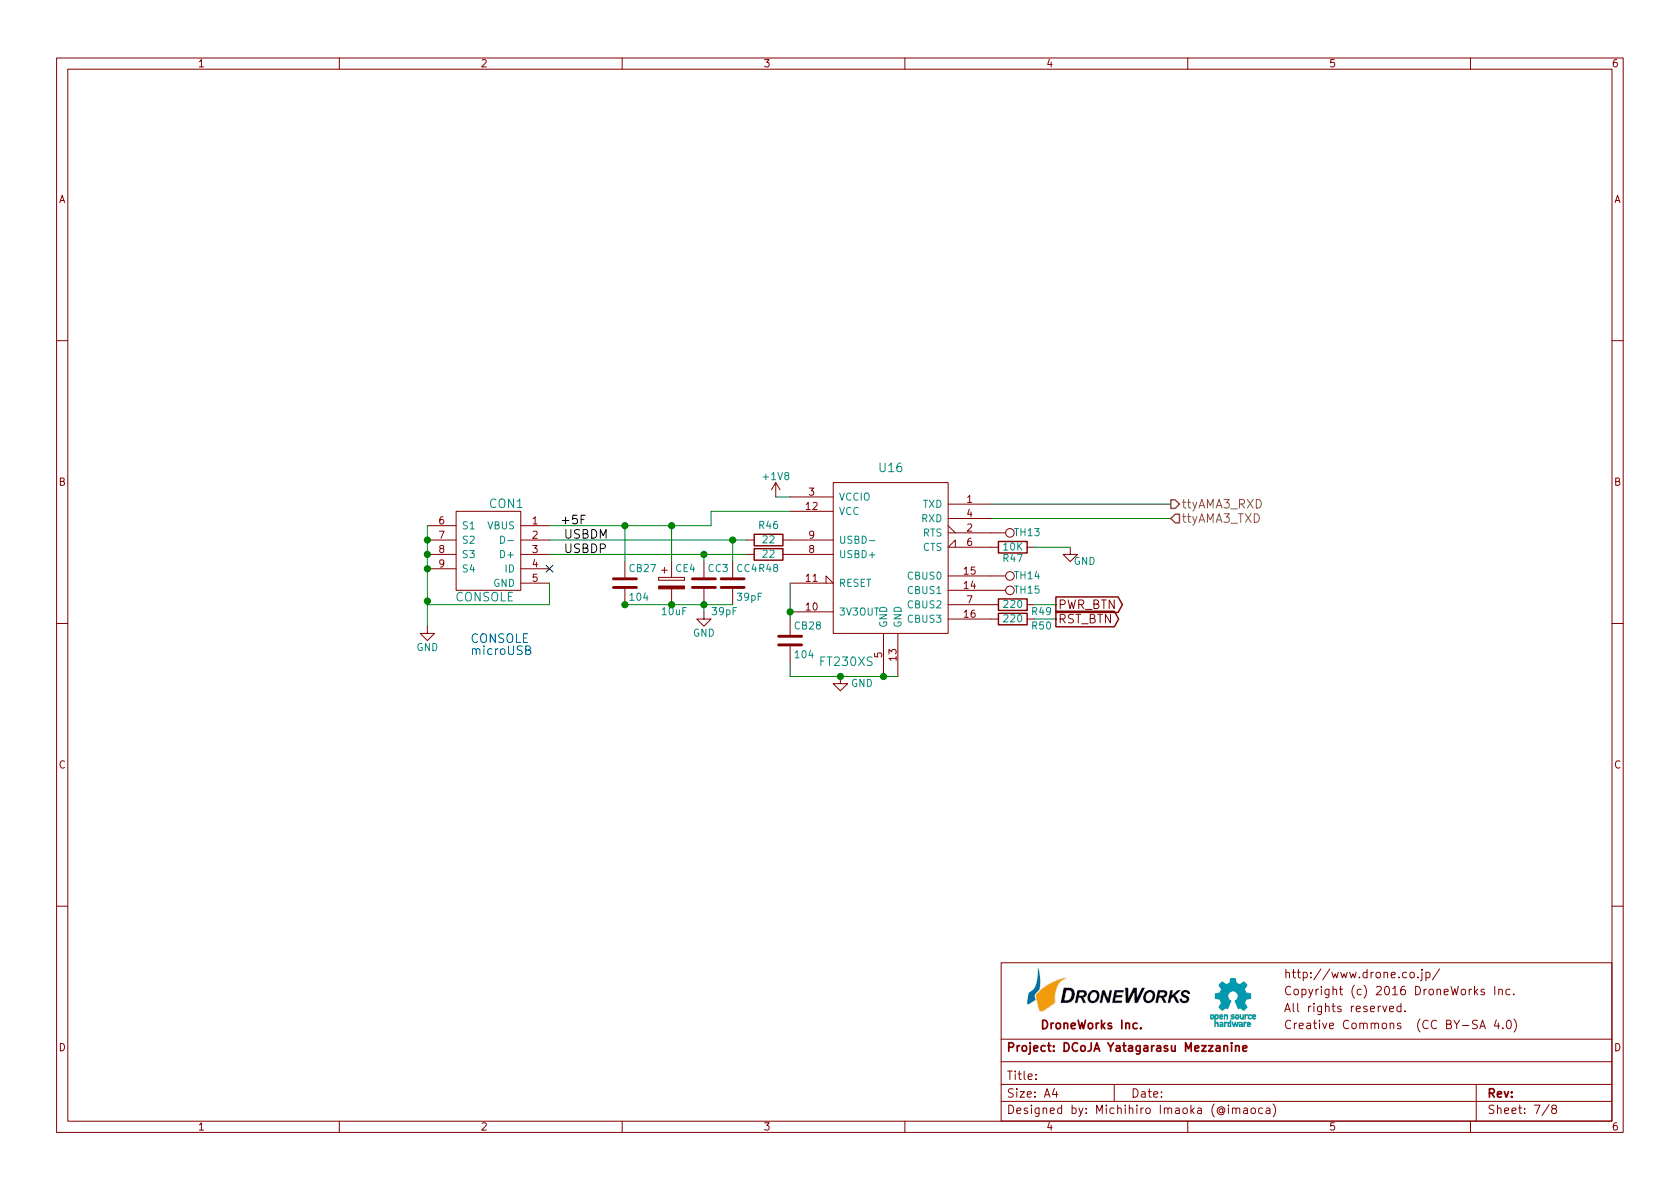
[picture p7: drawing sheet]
EESchema Schematic File Version 2
LIBS:yatagarasu
LIBS:power
LIBS:device
LIBS:transistors
LIBS:conn
LIBS:linear
LIBS:regul
LIBS:74xx
LIBS:cmos4000
LIBS:adc-dac
LIBS:memory
LIBS:xilinx
LIBS:microcontrollers
LIBS:dsp
LIBS:microchip
LIBS:analog_switches
LIBS:motorola
LIBS:texas
LIBS:intel
LIBS:audio
LIBS:interface
LIBS:digital-audio
LIBS:philips
LIBS:display
LIBS:cypress
LIBS:siliconi
LIBS:opto
LIBS:atmel
LIBS:contrib
LIBS:valves
LIBS:yatagarasu-cache
EELAYER 25 0
EELAYER END
$Descr A4 11693 8268
encoding utf-8
Sheet 7 8
Title ""
Date ""
Rev ""
Comp ""
Comment1 ""
Comment2 ""
Comment3 ""
Comment4 ""
$EndDescr
$Comp
L microUSB-B CON1
U 1 1
P 2375 2550
F 0 "CON1" H 2225 3000 60  0000 C CNN
F 1 "CONSOLE" H 2375 2350 60  0000 C CNN
F 2 "Sensors:USB_MICRO_B_ST-USB-001E" H 2475 2550 60  0001 C CNN
F 3 "" H 2475 2550 60  0000 C CNN
F 4 "320010015" H 2375 2550 60  0001 C CNN "Seeed SKU"
F 5 "SUNTECH" H 2375 2550 60  0001 C CNN "manf"
F 6 "ST-USB-001E" H 2375 2550 60  0001 C CNN "manf#"
	1    2375 2550
	-1   0    0    -1  
$EndComp
$Comp
L GND #PWR095
U 1 1
P 1975 2950
F 0 "#PWR095" H 1975 2700 50  0001 C CNN
F 1 "GND" H 1975 2800 50  0000 C CNN
F 2 "" H 1975 2950 60  0000 C CNN
F 3 "" H 1975 2950 60  0000 C CNN
	1    1975 2950
	1    0    0    -1  
$EndComp
$Comp
L R R46
U 1 1
P 4350 2350
F 0 "R46" V 4250 2350 50  0000 C CNN
F 1 "22" V 4350 2350 50  0000 C CNN
F 2 "Resistors_SMD:R_0603_HandSoldering" V 4280 2350 30  0001 C CNN
F 3 "" H 4350 2350 30  0000 C CNN
F 4 "301010289" H 4350 2350 60  0001 C CNN "Seeed SKU"
F 5 "Yageo" H 4350 2350 60  0001 C CNN "manf"
F 6 "RC0603JR-0722L" H 4350 2350 60  0001 C CNN "manf#"
	1    4350 2350
	0    1    1    0   
$EndComp
$Comp
L R R48
U 1 1
P 4350 2450
F 0 "R48" V 4450 2450 50  0000 C CNN
F 1 "22" V 4350 2450 50  0000 C CNN
F 2 "Resistors_SMD:R_0603_HandSoldering" V 4280 2450 30  0001 C CNN
F 3 "" H 4350 2450 30  0000 C CNN
F 4 "301010289" H 4400 -900 60  0001 C CNN "Seeed SKU"
F 5 "Yageo" H 4400 -900 60  0001 C CNN "manf"
F 6 "RC0603JR-0722L" H 4400 -900 60  0001 C CNN "manf#"
	1    4350 2450
	0    1    1    0   
$EndComp
$Comp
L C CC4
U 1 1
P 4100 2650
F 0 "CC4" H 4125 2750 50  0000 L CNN
F 1 "39pF" H 4125 2550 50  0000 L CNN
F 2 "Capacitors_SMD:C_0603" H 4138 2500 30  0001 C CNN
F 3 "" H 4100 2650 60  0000 C CNN
F 4 "302010126" H 4400 -900 60  0001 C CNN "Seeed SKU"
F 5 "Yageo" H 4400 -900 60  0001 C CNN "manf"
F 6 "CC0603JRNPO9BN390" H 4400 -900 60  0001 C CNN "manf#"
	1    4100 2650
	1    0    0    -1  
$EndComp
$Comp
L C CC3
U 1 1
P 3900 2650
F 0 "CC3" H 3925 2750 50  0000 L CNN
F 1 "39pF" H 3950 2450 50  0000 L CNN
F 2 "Capacitors_SMD:C_0603" H 3938 2500 30  0001 C CNN
F 3 "" H 3900 2650 60  0000 C CNN
F 4 "302010126" H 4400 -900 60  0001 C CNN "Seeed SKU"
F 5 "Yageo" H 4400 -900 60  0001 C CNN "manf"
F 6 "CC0603JRNPO9BN390" H 4400 -900 60  0001 C CNN "manf#"
	1    3900 2650
	1    0    0    -1  
$EndComp
$Comp
L GND #PWR096
U 1 1
P 3900 2850
F 0 "#PWR096" H 3900 2600 50  0001 C CNN
F 1 "GND" H 3900 2700 50  0000 C CNN
F 2 "" H 3900 2850 60  0000 C CNN
F 3 "" H 3900 2850 60  0000 C CNN
	1    3900 2850
	1    0    0    -1  
$EndComp
$Comp
L C CB28
U 1 1
P 4500 3050
F 0 "CB28" H 4525 3150 50  0000 L CNN
F 1 "104" H 4525 2950 50  0000 L CNN
F 2 "Capacitors_SMD:C_0603" H 4538 2900 30  0001 C CNN
F 3 "" H 4500 3050 60  0000 C CNN
F 4 "302010138" H 4400 -900 60  0001 C CNN "Seeed SKU"
F 5 "Yageo" H 4400 -900 60  0001 C CNN "manf"
F 6 "CC0603KRX7R9BB104" H 4400 -900 60  0001 C CNN "manf#"
	1    4500 3050
	1    0    0    -1  
$EndComp
$Comp
L R R47
U 1 1
P 6050 2400
F 0 "R47" V 6130 2400 50  0000 C CNN
F 1 "10K" V 6050 2400 50  0000 C CNN
F 2 "Resistors_SMD:R_0603_HandSoldering" V 5980 2400 30  0001 C CNN
F 3 "" H 6050 2400 30  0000 C CNN
F 4 "301010299" H 4400 -900 60  0001 C CNN "Seeed SKU"
F 5 "Yageo" H 4400 -900 60  0001 C CNN "manf"
F 6 "RC0603FR-0710KL" H 4400 -900 60  0001 C CNN "manf#"
	1    6050 2400
	0    1    1    0   
$EndComp
$Comp
L GND #PWR097
U 1 1
P 6450 2400
F 0 "#PWR097" H 6450 2150 50  0001 C CNN
F 1 "GND" H 6550 2300 50  0000 C CNN
F 2 "" H 6450 2400 60  0000 C CNN
F 3 "" H 6450 2400 60  0000 C CNN
	1    6450 2400
	1    0    0    -1  
$EndComp
Text Notes 2275 3150 0    60   ~ 0
CONSOLE \nmicroUSB
NoConn ~ 2825 2550
$Comp
L FT230XS U16
U 1 1
P 5200 2800
F 0 "U16" H 5200 3750 60  0000 C CNN
F 1 "FT230XS" H 4700 2400 60  0000 L CNN
F 2 "Housings_SSOP:SSOP-16_3.9x4.9mm_Pitch0.635mm" H 5200 3650 60  0001 C CNN
F 3 "" H 5200 2950 60  0000 C CNN
F 4 "310070030" H 4400 -900 60  0001 C CNN "Seeed SKU"
F 5 "FTDI" H 4400 -900 60  0001 C CNN "manf"
F 6 "FT230XS-R" H 4400 -900 60  0001 C CNN "manf#"
	1    5200 2800
	1    0    0    -1  
$EndComp
Text GLabel 6350 2800 2    60   Output ~ 0
PWR_BTN
Text GLabel 6350 2900 2    60   Output ~ 0
RST_BTN
$Comp
L R R49
U 1 1
P 6050 2800
F 0 "R49" V 6100 3000 50  0000 C CNN
F 1 "220" V 6050 2800 50  0000 C CNN
F 2 "Resistors_SMD:R_0603_HandSoldering" V 5980 2800 30  0001 C CNN
F 3 "" H 6050 2800 30  0000 C CNN
F 4 "301010163" H 4400 -900 60  0001 C CNN "Seeed SKU"
F 5 "Yageo" H 4400 -900 60  0001 C CNN "manf"
F 6 "RC0603JR-07220L" H 4400 -900 60  0001 C CNN "manf#"
	1    6050 2800
	0    1    1    0   
$EndComp
$Comp
L R R50
U 1 1
P 6050 2900
F 0 "R50" V 6100 3100 50  0000 C CNN
F 1 "220" V 6050 2900 50  0000 C CNN
F 2 "Resistors_SMD:R_0603_HandSoldering" V 5980 2900 30  0001 C CNN
F 3 "" H 6050 2900 30  0000 C CNN
F 4 "301010163" H 4400 -900 60  0001 C CNN "Seeed SKU"
F 5 "Yageo" H 4400 -900 60  0001 C CNN "manf"
F 6 "RC0603JR-07220RL" H 4400 -900 60  0001 C CNN "manf#"
	1    6050 2900
	0    1    1    0   
$EndComp
$Comp
L CP CE4
U 1 1
P 3675 2650
F 0 "CE4" H 3700 2750 50  0000 L CNN
F 1 "10uF" H 3600 2450 50  0000 L CNN
F 2 "mylib:os-con-A5" H 3713 2500 30  0001 C CNN
F 3 "" H 3675 2650 60  0000 C CNN
F 4 "302010178" H -1575 2100 60  0001 C CNN "Seeed SKU"
F 5 "Yageo" H -1575 2100 60  0001 C CNN "manf"
F 6 "CC0805KKX5R8BB106" H -1575 2100 60  0001 C CNN "manf#"
	1    3675 2650
	1    0    0    -1  
$EndComp
$Comp
L C CB27
U 1 1
P 3350 2650
F 0 "CB27" H 3375 2750 50  0000 L CNN
F 1 "104" H 3375 2550 50  0000 L CNN
F 2 "Capacitors_SMD:C_0603" H 3388 2500 30  0001 C CNN
F 3 "" H 3350 2650 60  0000 C CNN
F 4 "302010138" H 3250 -1300 60  0001 C CNN "Seeed SKU"
F 5 "Yageo" H 3250 -1300 60  0001 C CNN "manf"
F 6 "CC0603KRX7R9BB104" H 3250 -1300 60  0001 C CNN "manf#"
	1    3350 2650
	1    0    0    -1  
$EndComp
Text Label 2900 2250 0    60   ~ 0
+5F
Text Label 2925 2350 0    60   ~ 0
USBDM
Text Label 2925 2450 0    60   ~ 0
USBDP
$Comp
L GND #PWR098
U 1 1
P 4850 3300
F 0 "#PWR098" H 4850 3050 50  0001 C CNN
F 1 "GND" H 5000 3250 50  0000 C CNN
F 2 "" H 4850 3300 60  0000 C CNN
F 3 "" H 4850 3300 60  0000 C CNN
	1    4850 3300
	1    0    0    -1  
$EndComp
$Comp
L TEST_1P TH13
U 1 1
P 5900 2300
F 0 "TH13" V 5900 2550 50  0000 C CNN
F 1 "TH" V 5850 2600 50  0001 C CNN
F 2 "Pin_Headers:Pin_Header_Straight_1x01" H 6100 2300 50  0001 C CNN
F 3 "" H 6100 2300 50  0000 C CNN
	1    5900 2300
	0    1    1    0   
$EndComp
Wire Wire Line
	3350 2500 3350 2250
Connection ~ 3675 2800
Connection ~ 3350 2800
Connection ~ 3350 2250
Connection ~ 3675 2250
Wire Wire Line
	3675 2250 3675 2500
Wire Wire Line
	1975 2250 1975 2950
Connection ~ 1975 2350
Connection ~ 1975 2450
Connection ~ 1975 2550
Wire Wire Line
	2825 2350 4200 2350
Wire Wire Line
	2825 2450 4200 2450
Wire Wire Line
	4100 2500 4100 2350
Connection ~ 4100 2350
Wire Wire Line
	3900 2500 3900 2450
Connection ~ 3900 2450
Wire Wire Line
	2825 2650 2825 2800
Connection ~ 3900 2800
Wire Wire Line
	3900 2800 3900 2850
Wire Wire Line
	2825 2250 3950 2250
Wire Wire Line
	3950 2250 3950 2150
Wire Wire Line
	3950 2150 4500 2150
Wire Wire Line
	4500 2650 4500 2900
Connection ~ 4500 2850
Wire Wire Line
	6200 2400 6450 2400
Wire Wire Line
	4400 2050 4500 2050
Connection ~ 5150 3300
Wire Wire Line
	6200 2800 6350 2800
Wire Wire Line
	6200 2900 6350 2900
Wire Wire Line
	4500 3300 5250 3300
Wire Wire Line
	5900 2100 7150 2100
Wire Wire Line
	7150 2200 5900 2200
Wire Wire Line
	4500 3300 4500 3200
Connection ~ 4850 3300
Wire Wire Line
	3350 2800 4100 2800
Wire Wire Line
	2825 2800 1975 2800
Wire Wire Line
	1975 2800 1975 2775
Connection ~ 1975 2775
Text HLabel 7150 2100 2    60   Output ~ 0
ttyAMA3_RXD
Text HLabel 7150 2200 2    60   Input ~ 0
ttyAMA3_TXD
$Comp
L TEST_1P TH14
U 1 1
P 5900 2600
F 0 "TH14" V 5900 2850 50  0000 C CNN
F 1 "TH" V 5850 2900 50  0001 C CNN
F 2 "Pin_Headers:Pin_Header_Straight_1x01" H 6100 2600 50  0001 C CNN
F 3 "" H 6100 2600 50  0000 C CNN
	1    5900 2600
	0    1    1    0   
$EndComp
$Comp
L TEST_1P TH15
U 1 1
P 5900 2700
F 0 "TH15" V 5900 2950 50  0000 C CNN
F 1 "TH" V 5850 3000 50  0001 C CNN
F 2 "Pin_Headers:Pin_Header_Straight_1x01" H 6100 2700 50  0001 C CNN
F 3 "" H 6100 2700 50  0000 C CNN
	1    5900 2700
	0    1    1    0   
$EndComp
$Comp
L +1V8 #PWR099
U 1 1
P 4400 2050
F 0 "#PWR099" H 4400 1900 50  0001 C CNN
F 1 "+1V8" H 4400 2190 50  0000 C CNN
F 2 "" H 4400 2050 50  0000 C CNN
F 3 "" H 4400 2050 50  0000 C CNN
	1    4400 2050
	1    0    0    -1  
$EndComp
$EndSCHEMATC
